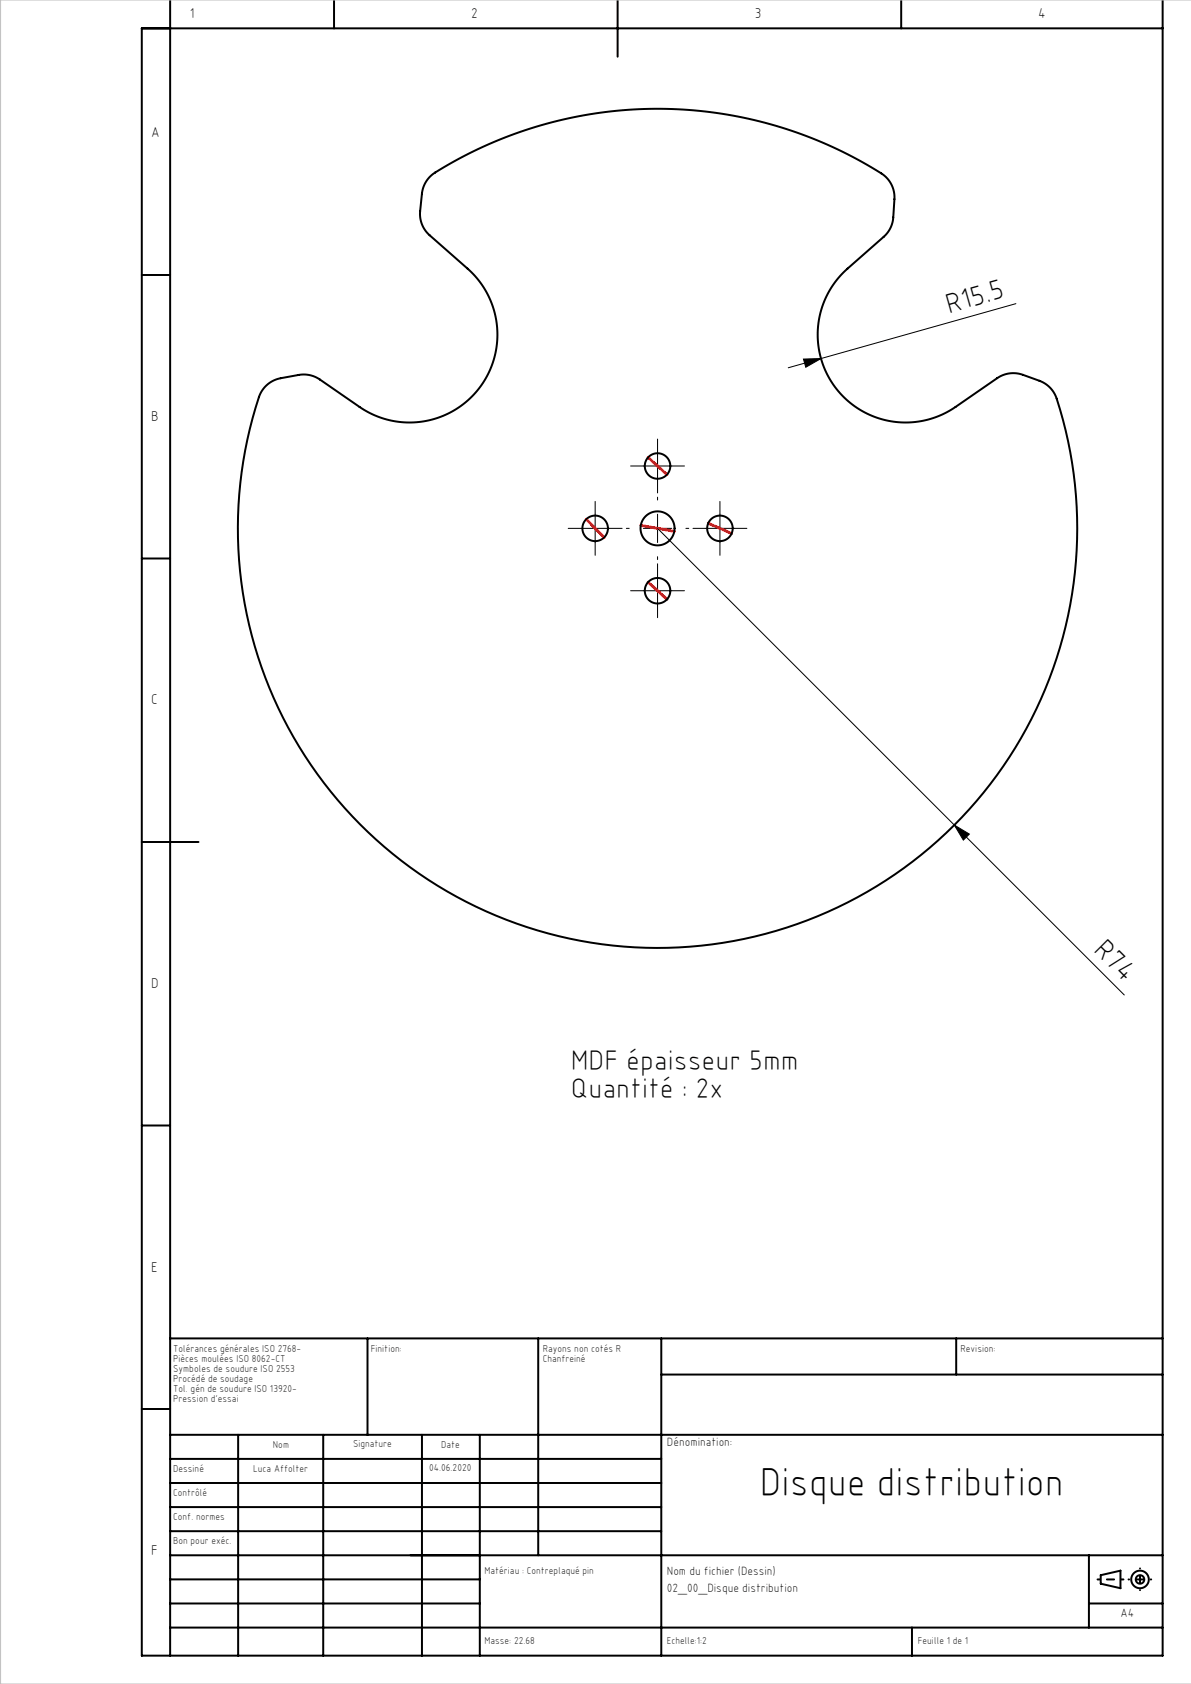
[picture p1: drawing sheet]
<svg xmlns="http://www.w3.org/2000/svg" width="210mm" height="297mm" viewBox="0 0 210 297" stroke-linecap="round" stroke-linejoin="round" font-family="sans-serif">
<g fill="none" stroke="#000" stroke-width=".35">
<path d="M30 0v292M58.9 0v5M108.9 0v10M158.9 0v5M205 0v292h-180v-287h180M75.9 31.1a72.7 72.7 0 0 1 38.7-11.9 73.4 73.4 0 0 1 41.4 11.8 5 5 0 0 1 1.7 4.1l-.3 3.7-.2 1.1-.5 .9-.9 1-6.7 5.9a15.5 15.5 0 0 0-1.5 21 15.5 15.5 0 0 0 20.9 3.1l7.5-5.2a5 5 0 0 1 4.4-.5l3.1 1.1a5 5 0 0 1 2.8 3.1 74 74 0 0 1-70.8 96.9 74 74 0 0 1-69.6-97.8 5 5 0 0 1 3.6-2.7l3.7-.6h1l1 .2 1.2 .6 7.4 5.1a15.5 15.5 0 0 0 20.8-3.6 15.5 15.5 0 0 0-2.2-21l-6.8-6.1a5 5 0 0 1-1.5-4.1l.5-4 .5-1.2zM25 48.5h5M25 98.5h5M25 148.5h10M25 198.5h5M30 236.1h175M64.8 236.1v17"/>
<path d="M94.9 236.1v38.2M116.6 236.1v55.9M168.6 236.1v6.3M25 248.5h5M30 253.1h175M30 257.3h86.6M42 253.1v38.9M57 253.1v38.9M74.4 253.1v38.9M84.6 253.1v38.9M116.6 242.4h88.4M30 270.1h86.6"/>
<path d="M30 265.8h86.6M30 261.6h86.6M30 278.6h54.6M30 274.3h175M192 274.3v12.8M194.1 277.8l3.5-.8v3.1l-3.5-.8zM30 287.1h175M30 282.8h54.6M160.8 287.1v4.9M192 282.8h13"/>
<circle cx="104.9" cy="93.2" r="2.25"/>
<circle cx="115.9" cy="82.2" r="2.25"/>
<circle cx="115.9" cy="93.2" r="3"/>
<circle cx="126.9" cy="93.2" r="2.25"/>
<circle cx="115.9" cy="104.2" r="2.25"/>
<circle cx="201" cy="278.6" r="1.55"/>
<circle cx="201" cy="278.6" r=".75"/>
</g>
<g fill="none" stroke="#000" stroke-width=".18">
<path d="M179.1 53.6l-34.3 9.6M115.9 79.7v5M141.7 63.3l3.1-.1-2.7 1.6zM144.8 63.2l-5.8 1.7M102.4 93.2h5M104.9 90.7v5M113.4 93.2h5M113.4 82.2h5M115.9 90.7v5M115.9 93.2l52.4 52.3M124.4 93.2h5M126.9 90.7v5"/>
<path d="M113.4 104.2h5M115.9 101.7v5M168.3 145.5l2.6 1.6-1 1.1zM168.3 145.5l29.9 30"/>
</g>
<g fill="none" stroke="#000" stroke-width=".18" stroke-dasharray="30.5 1.3 1.3 1.3">
<path d="M115.9 79.7v-2.3M102.4 93.2h-2.2M104.9 90.7v-2.3M104.9 95.7v2.2M107.4 93.2h2.3M110.9 93.2h-.5M113.4 82.2h-2.2M115.9 88.2v-.5M115.9 98.2v.5M115.9 84.7v2.2M118.4 82.2h2.3M120.9 93.2h.5"/>
<path d="M124.4 93.2h-2.2M126.9 90.7v-2.3M126.9 95.7v2.2M129.4 93.2h2.3M113.4 104.2h-2.2M115.9 101.7v-2.3M115.9 106.7v2.2M118.4 104.2h2.3"/>
</g>
<path d="M193.5 278.6h4.6" fill="none" stroke="#000" stroke-width=".35" stroke-dasharray="30.5 1.3 1.3 1.3" stroke-dashoffset="30.1"/>
<path d="M201 276.6v3.8" fill="none" stroke="#000" stroke-width=".35" stroke-dasharray="30.5 1.3 1.3 1.3" stroke-dashoffset="30.5"/>
<path d="M203 278.6h-4" fill="none" stroke="#000" stroke-width=".35" stroke-dasharray="30.5 1.3 1.3 1.3" stroke-dashoffset="30.4"/>
<path d="M103.4 91.6l3.1 3.2M113 92.7l5.9 1M114.3 80.7l3.3 3M124.9 92.3l4.1 1.8M114.3 102.7l3.3 3" fill="none" stroke="#f00" stroke-width=".5"/>
<path d="M210.1 0h-210v297h210" fill="none" stroke="#c0c0c0" stroke-width=".18"/>
<path d="M141.7 63.3l3.1-.1-2.7 1.6zM168.3 145.5l2.6 1.6-1 1.1z" fill="#000"/>
<text font-size="7.1" x="134" y="263.8">Disque distribution</text>
<g font-size="5">
<text x="167.3" y="55.3" transform="rotate(-16 167.3 55.3)">R15.5</text>
<text x="192.6" y="167.7" transform="rotate(45 192.6 167.7)">R74</text>
<text x="100.6" y="188.7">MDF épaisseur 5mm</text>
<text x="100.6" y="193.7">Quantité : 2x</text>
</g>
<g font-size="2.5">
<text x="33.5" y="3.2">1</text>
<text x="83.1" y="3.2">2</text>
<text x="133.1" y="3.2">3</text>
<text x="183.1" y="3.2">4</text>
<text x="26.7" y="24.2">A</text>
<text x="26.7" y="74.2">B</text>
<text x="26.7" y="124.2">C</text>
<text x="26.7" y="174.3">D</text>
<text x="26.7" y="224.2">E</text>
<text x="26.7" y="274.2">F</text>
</g>
<g font-size="2.1">
<text x="117.6" y="255.1">Dénomination:</text>
<text x="117.6" y="280.8">02_00_Disque distribution</text>
<text x="117.6" y="277.8">Nom du fichier (Dessin)</text>
<text x="197.6" y="285.2">A4</text>
</g>
<g font-size="1.8">
<text x="30.5" y="238.5">Tolérances générales ISO 2768-</text>
<text x="65.4" y="238.5">Finition:</text>
<text x="95.7" y="238.5">Rayons non cotés R</text>
<text x="169.3" y="238.5">Revision:</text>
<text x="30.5" y="240.3">Pièces moulées ISO 8062-CT</text>
<text x="30.5" y="242">Symboles de soudure ISO 2553</text>
<text x="30.5" y="243.8">Procédé de soudage</text>
<text x="30.5" y="245.6">Tol. gén de soudure ISO 13920-</text>
<text x="95.7" y="240.3">Chanfreiné</text>
<text x="30.5" y="247.3">Pression d'essai</text>
<text x="48.1" y="255.3">Nom</text>
<text x="62.3" y="255.3">Signature</text>
<text x="77.8" y="255.3">Date</text>
<text x="30.5" y="263.8">Contrôlé</text>
<text x="30.5" y="259.6">Dessiné</text>
<text x="44.7" y="259.6">Luca Affolter</text>
<text x="75.7" y="259.5">04.06.2020</text>
<text x="30.5" y="268.1">Conf. normes</text>
<text x="30.5" y="272.3">Bon pour exéc.</text>
<text x="85.4" y="277.6">Matériau : Contreplaqué pin</text>
<text x="85.4" y="289.9">Masse: 22.68</text>
<text x="117.6" y="289.9">Echelle:1:2</text>
<text x="161.8" y="289.9">Feuille 1 de 1</text>
</g>
</svg>
